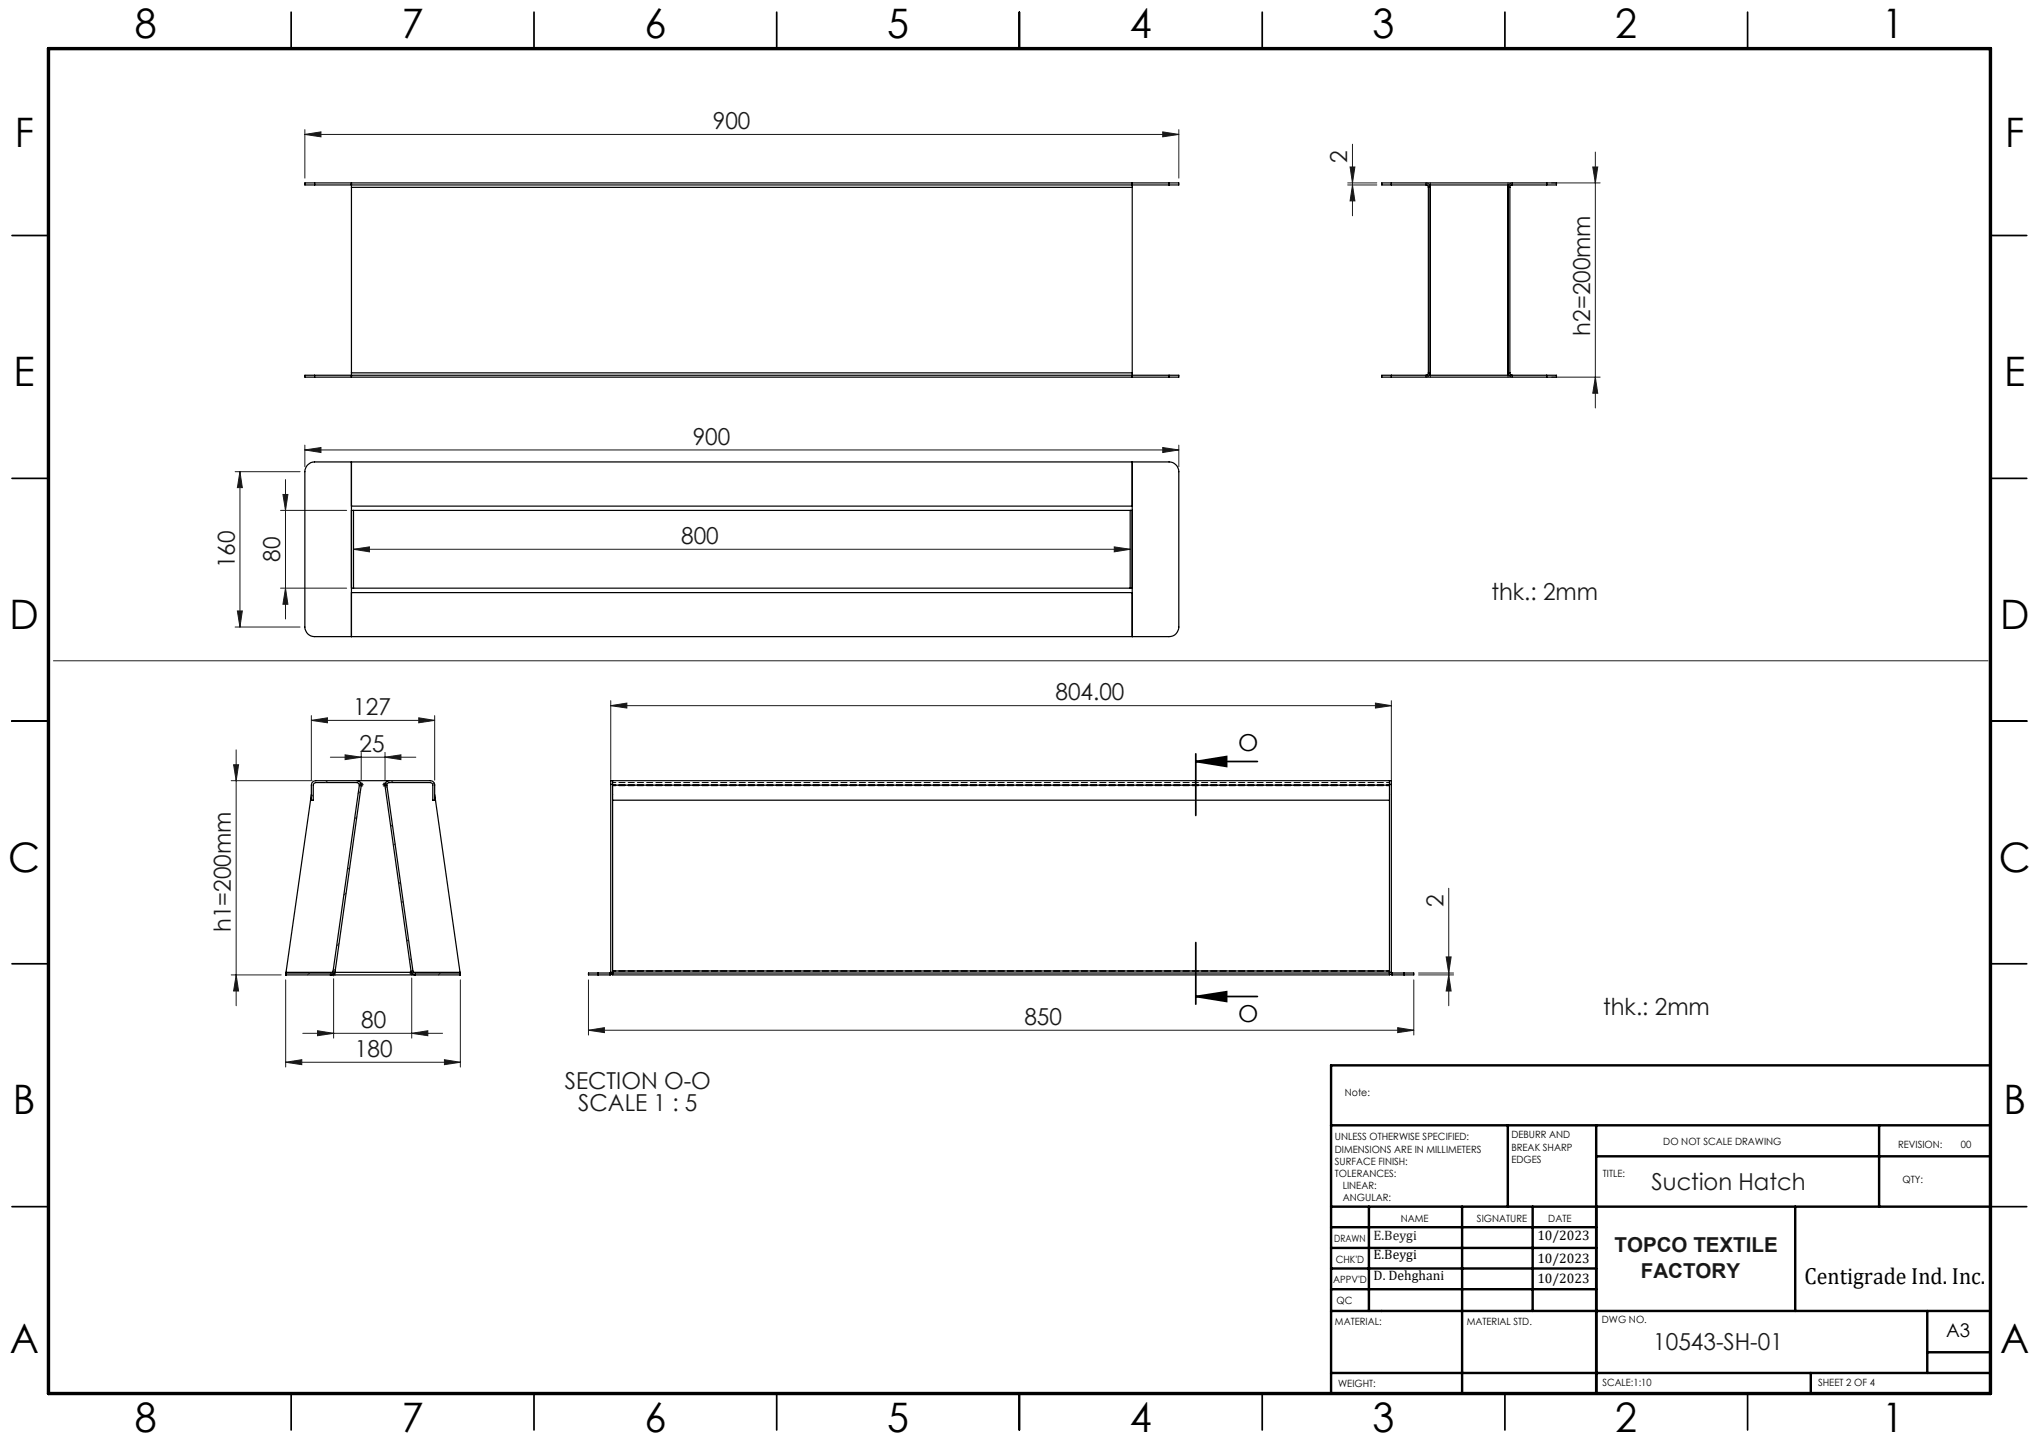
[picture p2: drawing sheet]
<svg xmlns="http://www.w3.org/2000/svg" width="420mm" height="297mm" viewBox="0 0 420 297" stroke-linecap="round" stroke-linejoin="round" font-family="sans-serif">
<g fill="none" stroke="#000" stroke-width=".35">
<path d="M60 2.5v7.5M110 2.5v7.5M160 2.5v7.5M210 2.5v7.5M260 2.5v7.5M310 2.5v7.5M360 2.5v7.5M2.5 48.5h7.5M410 48.5h7.5M2.5 98.5h7.5M410 98.5h7.5M2.5 148.5h7.5"/>
<path d="M246.3 156.8l6.4-1v2.1zM246.3 156.8h12.7M246.3 155.3v12.7M410 148.5h7.5M2.5 198.5h7.5M246.3 194.1v12.7M410 198.5h7.5M246.3 205.2l6.4-.9v2zM246.3 205.2h12.7M2.5 248.5h7.5M410 248.5h7.5M60 287v7.5"/>
<path d="M110 287v7.5M160 287v7.5M210 287v7.5M260 287v7.5M310 287v7.5M360 287v7.5"/>
</g>
<g fill="none" stroke="#000" stroke-width=".5">
<path d="M410 219.4h-135.8v67.4M274.2 231.8h135.8M310.6 231.8v16.7M328.8 231.8v55.2M328.8 238.2h81.2M387.1 231.8v16.7M274.2 248.5h135.8M274.2 257h54.6M274.2 252.8h54.6M282 248.5v21.5M301.2 248.5v38.3M315.7 248.5v21.5"/>
<path d="M369.8 248.5v21.5M274.2 265.5h54.6M274.2 261.3h54.6M274.2 270h135.8M397 270v12.8M397 278.5h13M274.2 282.8h135.8M373 282.8v4.2"/>
</g>
<path d="M10 10h400v277h-400z" fill="none" stroke="#000" stroke-width=".7"/>
<g fill="none" stroke="#191924" stroke-width=".21">
<path d="M62.8 27.7l3.3-.5v1zM62.8 26.7v10M62.8 27.7h180M239.5 27.2l3.3 .5-3.3 .5zM242.8 26.7v10M277.6 37.7h6M277.6 38.1h6M278.1 34.4h1l-.5 3.3zM278.6 38.1l.5 3.3h-1zM278.6 29.7v14.7M319.6 37.7h10M328.1 34.4h1l-.5 3.3z"/>
<path d="M328.6 31.3v52.7M319.6 77.7h10M328.6 77.7l.5 3.3h-1zM48.4 97.2h13.4M49.4 97.2l.5 3.2h-1zM49.4 97.2v31.9M58.8 98.8v28.7M62.8 92.7l3.3-.5v1zM62.8 91.7v4.4M62.8 92.7h180M239.5 92.2l3.3 .5-3.3 .5zM242.8 91.7v4.4"/>
<path d="M57.8 105.1h13.6M58.3 101.8h1l-.5 3.3zM72.8 113.1l3.3-.5v1.1zM72.8 113.1h160M229.5 112.6l3.3 .5-3.3 .6zM11 136.1h398.5M48.4 129.1h13.4M48.9 125.8h1l-.5 3.3zM57.8 121.1h13.6M58.8 121.1l.5 3.4h-1zM48.1 157.5h1l-.5 3.3zM48.6 154.4v52.7"/>
<path d="M64.1 148.4l3.4-.6v1.1zM64.1 147.4v13.3M64.1 148.4h25.4M68.1 156h17.6M71.1 155.5l3.3 .5-3.3 .5zM74.4 155v5.6M79.3 156l3.3-.5v1zM79.3 155v5.6M86.3 147.8l3.2 .6-3.2 .5zM89.5 147.4v13.3M125.8 145.3l3.3-.5v1zM125.8 144.3v16.3"/>
<path d="M125.8 145.3h160.8M283.3 144.8l3.3 .5-3.3 .5zM286.6 144.3v16.3M47.6 160.8h16.7M73.9 161.6h1M74 161.3l.8 .7M74.4 161.1v1M74.8 161.3l-.8 .7M78.8 161.6h1M78.9 161.3l.8 .7M79.3 161.1v1M79.7 161.3l-.8 .7"/>
<path d="M84.8 199.9v1M297.9 197.1h1l-.5 3.3zM298.4 182.9v24.2M47.6 200.8h10.3M48.6 200.8l.5 3.3h-1zM58.8 218.8l3.4-.5v1zM58.8 201.8v18M58.8 218.8h36M62.4 212.8h28.8M65.4 212.3l3.3 .5-3.3 .5zM68.2 200.6h1M68.4 200.2l.7 .7"/>
<path d="M68.7 200.1v1M68.7 201.6v12.2M69.1 200.2l-.7 .7M84.3 200.4h1M84.5 200.1l.7 .7M84.8 212.8l3.3-.5v1zM84.8 201.4v12.4M85.2 200.1l-.7 .7M91.5 218.3l3.3 .5-3.3 .5zM94.8 201.8v18M121.2 212.2l3.3-.5v1zM121.2 201.8v11.4"/>
<path d="M121.2 212.2h170M287.9 211.7l3.3 .5-3.3 .5zM291.2 201.8v11.4M292.2 200.4h7.2M292.2 200.8h7.2M298.4 200.8l.5 3.3h-1z"/>
</g>
<path d="M125.8 200.5h.1M286.6 200.5h.1" fill="none" stroke="#000" stroke-width=".21" stroke-dasharray="15.2 1.3 1.3 1.3"/>
<path d="M246.3 156.8l6.4-1v2.1zM246.3 205.2l6.4-.9v2z" fill="#000"/>
<g fill="#191924">
<path d="M65.4 212.3l3.3 .5-3.3 .5zM84.8 212.8l3.3-.5v1z"/>
<path d="M71.1 155.5l3.3 .5-3.3 .5zM79.3 156l3.3-.5v1z"/>
<path d="M287.9 211.7l3.3 .5-3.3 .5zM121.2 212.2l3.3-.5v1z"/>
<path d="M62.8 27.7l3.3-.5v1zM239.5 27.2l3.3 .5-3.3 .5zM72.8 113.1l3.3-.5v1.1zM229.5 112.6l3.3 .5-3.3 .6zM62.8 92.7l3.3-.5v1zM239.5 92.2l3.3 .5-3.3 .5z"/>
<path d="M58.8 218.8l3.4-.5v1zM91.5 218.3l3.3 .5-3.3 .5z"/>
<path d="M125.8 145.3l3.3-.5v1zM283.3 144.8l3.3 .5-3.3 .5z"/>
<path d="M297.9 197.1h1l-.5 3.3zM298.4 200.8l.5 3.3h-1z"/>
<path d="M328.6 77.7l.5 3.3h-1zM328.1 34.4h1l-.5 3.3zM48.9 125.8h1l-.5 3.3zM49.4 97.2l.5 3.2h-1zM58.8 121.1l.5 3.4h-1zM58.3 101.8h1l-.5 3.3zM48.6 200.8l.5 3.3h-1zM48.1 157.5h1l-.5 3.3z"/>
<path d="M278.6 38.1l.5 3.3h-1zM278.1 34.4h1l-.5 3.3z"/>
<path d="M64.1 148.4l3.4-.6v1.1zM86.3 147.8l3.2 .6-3.2 .5z"/>
</g>
<g fill="none" stroke="#000" stroke-width=".25">
<path d="M64.8 37.7h-2v.4h2M64.8 38.1h176M64.8 37.7h176M64.8 37.7v.4M72.4 37.7v.9M72.4 38.6v38.2M72.4 38.6h160.8M233.2 37.7v.9M233.2 38.6v38.2M240.8 37.7h2v.4h-2M240.8 37.7v.4M286.6 37.7h-2v.4h2"/>
<path d="M286.6 38.1h32M286.6 37.7h32M286.6 37.7v.4M293.7 38.1l.4 .1 .1 .4M294.2 38.6v38.2M294.5 38.1l.1 .5h-.4M294.6 38.1v39.2M310.6 38.1v39.2M310.8 38.1l-.2 .5h.4M311 38.6v38.2M311.5 38.1l-.3 .1-.2 .4M318.6 37.7h2v.4h-2"/>
<path d="M318.6 37.7v.4M64.8 77.3h-2v.4h2M64.8 77.7h176M64.8 77.3h176M64.8 77.3v.4M72.4 76.8v.9M72.4 76.8h160.8M233.2 76.8v.9M240.8 77.3h2v.4h-2M240.8 77.3v.4M286.6 77.3h-2v.4h2M286.6 77.7h32"/>
<path d="M286.6 77.3h32M286.6 77.3v.4M294.2 76.8h.4l-.1 .5M294.2 76.8l-.1 .3-.4 .2M311 76.8l.1 .3 .4 .2M311 76.8h-.4l.2 .5M318.6 77.3h2v.4h-2M318.6 77.3v.4M63.4 95.7a1.78 1.78 0 0 1 1.4-.6h176a2.05 2.05 0 0 1 2 2.1v31.9a1.99 1.99 0 0 1-2 2h-176a1.99 1.99 0 0 1-2-2v-31.9l.2-.8zM72.4 95.1v36M233.2 95.1v36M72.4 105.1h160.8"/>
<path d="M72.4 104.2h160.8M72.8 105.1v16M232.8 105.1v16M72.4 121.1h160.8M72.4 122.1h160.8M64.1 163.7l-5.2 36.6M73.6 160.8h6.5M89.5 163.7l5.3 36.6M125.8 161.6v-.8h160.8v.8M125.8 161.6h.4M125.8 161.6v38.7M126.2 160.8v.9"/>
<path d="M126.2 161.7v38.6M126.2 164.8h160M126.2 161.7h160M286.2 160.8v.9M286.2 161.7v38.6M286.2 161.6h.4M286.6 161.6v38.7M126.2 200h160M58.8 200.8h36M58.9 200.8v-.4h9.3l.4-.3 5.4-38.3a.55 .55 0 0 0-.5-.6l-8.7 .1-.3 .4v3.1h-.4v-3.1a.97 .97 0 0 1 1-.9h8.4a.91 .91 0 0 1 .9 1l-5.4 38.2a.91 .91 0 0 1-.9 .8M58.9 200.3l-.1 .5M58.9 200.3h9.6"/>
<path d="M69 200.3h15.7M85.2 200.3h9.6M85.5 200.8a.85 .85 0 0 1-.8-.8l-5.4-38.2a.91 .91 0 0 1 .9-1h8.5a.9 .9 0 0 1 .8 .9v3.1h-.4v-3.2l-.2-.3-8.7-.1a.5 .5 0 0 0-.5 .6l5.4 38.2 .4 .4h9.3v.4M94.8 200.3v.5M123.2 200.4h-2v.4h2M123.2 200.8h2.5M123.2 200.4h2.5M123.2 200.4v.4M125.7 200.4v.4M125.8 200.3l-.1 .1M125.8 200.3h.4M126.2 200.3v.1"/>
<path d="M126.2 200.3a.49 .49 0 0 1-.5 .5M126.2 200.4v.4h160v-.4M126.2 200.4h160M286.2 200.3v.1M286.2 200.3a.49 .49 0 0 0 .5 .5M286.2 200.3h.4M286.6 200.3l.1 .1M286.7 200.8h2.5M286.7 200.4h2.5M286.7 200.4v.4M289.2 200.4h2v.4h-2M289.2 200.4v.4"/>
</g>
<g fill="none" stroke="#000" stroke-width=".21" stroke-dasharray="1.3 .6">
<path d="M286.6 38.1v-.4M293.7 38.1v-.4M294.2 38.6h.4M294.6 37.7v.4M310.6 38.1v-.4M311 38.6h-.4M311.5 38.1v-.4M318.6 37.7v.4M286.6 77.7v-.4M293.7 77.3v.4M294.2 76.8h.4M294.6 77.3v.4"/>
<path d="M310.6 77.7v-.4M311 76.8h-.4M311.5 77.3v.4M318.6 77.3v.4M126.2 161.6h-.4M286.2 161.6h.4M123.2 200.8v-.4M289.2 200.4v.4"/>
</g>
<path d="M294.5 38.1l-.8-.4M311.5 37.7l-.7 .4M293.7 77.7l.8-.4M310.8 77.3l.7 .4" fill="none" stroke="#000" stroke-width=".21" stroke-dasharray="1.3 .6" stroke-dashoffset=".4"/>
<path d="M126.2 161.2h160M126.2 161.8h160M126.2 161.7h160M286.2 161.7h-160M286.2 161.8h-160M126.2 200h160M286.2 200h-160" fill="none" stroke="#000" stroke-width=".21" stroke-dasharray="1.3 .6" stroke-dashoffset=".6"/>
<g fill="none" stroke="#191924" stroke-width=".21">
<path d="M64.5 163.7l-.4 .4M67.5 160.8l-.4 .4M72 178.7l-.5 .4M73.5 168.2l-.5 .5M74.2 163l-.4 .5M79.7 162l-.3 .3M80.8 169.9l-.3 .3M80.9 160.8l-.4 .4M81.4 173.8l-.4 .4M89.4 161.3l-.3 .3M69.1 199.6l-.5 .5M69.8 194.3l-.4 .5"/>
<path d="M71.3 183.9l-.5 .5M82.5 181.7l-.4 .3M83 185.6l-.3 .4M84.1 193.5l-.3 .3M84.7 197.4l-.4 .4M63.8 200.4l-.4 .4M68.3 200.4l-.4 .4M90.7 200.4l-.4 .4"/>
</g>
<g font-size="8.4">
<text x="27.7" y="7.9">8</text>
<text x="82.7" y="7.9">7</text>
<text x="132.7" y="7.9">6</text>
<text x="182.7" y="7.9">5</text>
<text x="232.7" y="7.9">4</text>
<text x="282.7" y="7.9">3</text>
<text x="332.7" y="7.9">2</text>
<text x="387.7" y="7.9">1</text>
<text x="3" y="30.3">F</text>
<text x="413" y="30.3">F</text>
<text x="2.8" y="79.5">E</text>
<text x="412.8" y="79.5">E</text>
<text x="2" y="129.5">D</text>
<text x="412" y="129.5">D</text>
<text x="1.7" y="179.5">C</text>
<text x="411.7" y="179.5">C</text>
<text x="2.7" y="229.5">B</text>
<text x="412.7" y="229.5">B</text>
<text x="2" y="278.8">A</text>
<text x="412" y="278.8">A</text>
<text x="27.7" y="294.9">8</text>
<text x="82.7" y="294.9">7</text>
<text x="132.7" y="294.9">6</text>
<text x="182.7" y="294.9">5</text>
<text x="232.7" y="294.9">4</text>
<text x="282.7" y="294.9">3</text>
<text x="332.7" y="294.9">2</text>
<text x="387.7" y="294.9">1</text>
</g>
<g font-size="4.8" fill="#191924">
<text x="146.8" y="26.6">900</text>
<text x="277.5" y="33.5" transform="rotate(-90 277.5 33.5)">2</text>
<text x="327.5" y="69.1" transform="rotate(-90 327.5 69.1)">h2=200mm</text>
<text x="142.7" y="91.6">900</text>
<text x="140.3" y="112">800</text>
<text x="48.4" y="117" transform="rotate(-90 48.4 117)">160</text>
<text x="57.7" y="115.7" transform="rotate(-90 57.7 115.7)">80</text>
<text x="307.2" y="123.5">thk.: 2mm</text>
<text x="72.8" y="147.3">127</text>
<text x="217.4" y="144.2">804.00</text>
<text x="74.1" y="154.9">25</text>
<text x="47.6" y="191.9" transform="rotate(-90 47.6 191.9)">h1=200mm</text>
<text x="297.3" y="186.8" transform="rotate(-90 297.3 186.8)">2</text>
<text x="330.2" y="209.1">thk.: 2mm</text>
<text x="74.4" y="211.7">80</text>
<text x="211" y="211.1">850</text>
<text x="73.1" y="217.7">180</text>
<text x="116.3" y="224.2">SECTION O-O</text>
<text x="119.1" y="228.8">SCALE 1 : 5</text>
<text x="340.2" y="245">Suction Hatch</text>
<text x="340.5" y="278.1">10543-SH-01</text>
</g>
<g font-size="4.8">
<text x="255" y="154.6">O</text>
<text x="255" y="210.5">O</text>
<text x="371.7" y="264.5">Centigrade Ind. Inc.</text>
</g>
<g font-size="4.2" fill="#191924">
<text x="332.6" y="258">TOPCO TEXTILE</text>
<text x="338" y="263.3">FACTORY</text>
</g>
<text font-size="3.9" x="400.9" y="275.5">A3</text>
<text font-size="2.8" fill="#191924" x="282.9" y="255.5">E.Beygi</text>
<g font-size="2.8">
<text x="316.7" y="255.5">10/2023</text>
<text x="282.9" y="259.3">E.Beygi</text>
<text x="282.9" y="263.6">D. Dehghani</text>
<text x="316.7" y="260.1">10/2023</text>
<text x="316.7" y="264.3">10/2023</text>
</g>
<g font-size="2.1">
<text x="277" y="225.8">Note:</text>
<text x="275" y="234.9">UNLESS OTHERWISE SPECIFIED:</text>
<text x="275" y="237.4">DIMENSIONS ARE IN MILLIMETERS</text>
<text x="275" y="239.9">SURFACE FINISH:</text>
<text x="311.3" y="234.5">DEBURR AND</text>
<text x="311.3" y="237">BREAK SHARP</text>
<text x="311.3" y="239.5">EDGES</text>
<text x="342.6" y="235.9">DO NOT SCALE DRAWING</text>
<text x="391" y="236.5">REVISION:</text>
<text x="403.9" y="236.5">00</text>
<text x="275" y="242.4">TOLERANCES:</text>
<text x="276.6" y="244.9">LINEAR:</text>
<text x="330.2" y="242.4">TITLE:</text>
<text x="391.9" y="243.6">QTY:</text>
<text x="276.6" y="247.4">ANGULAR:</text>
<text x="288.5" y="251.7">NAME</text>
<text x="304.2" y="251.7">SIGNATURE</text>
<text x="318.9" y="251.7">DATE</text>
<text x="274.8" y="255.8">DRAWN</text>
<text x="275.1" y="260.1">CHK'D</text>
<text x="274.6" y="264.2">APPV'D</text>
<text x="275.3" y="268.5">QC</text>
<text x="275" y="273">MATERIAL:</text>
<text x="302.1" y="273">MATERIAL STD.</text>
<text x="330" y="272.5">DWG NO.</text>
<text x="275.6" y="285.6">WEIGHT:</text>
<text x="330.1" y="285.6">SCALE:1:10</text>
<text x="374.5" y="285.6">SHEET 2 OF 4</text>
</g>
</svg>
